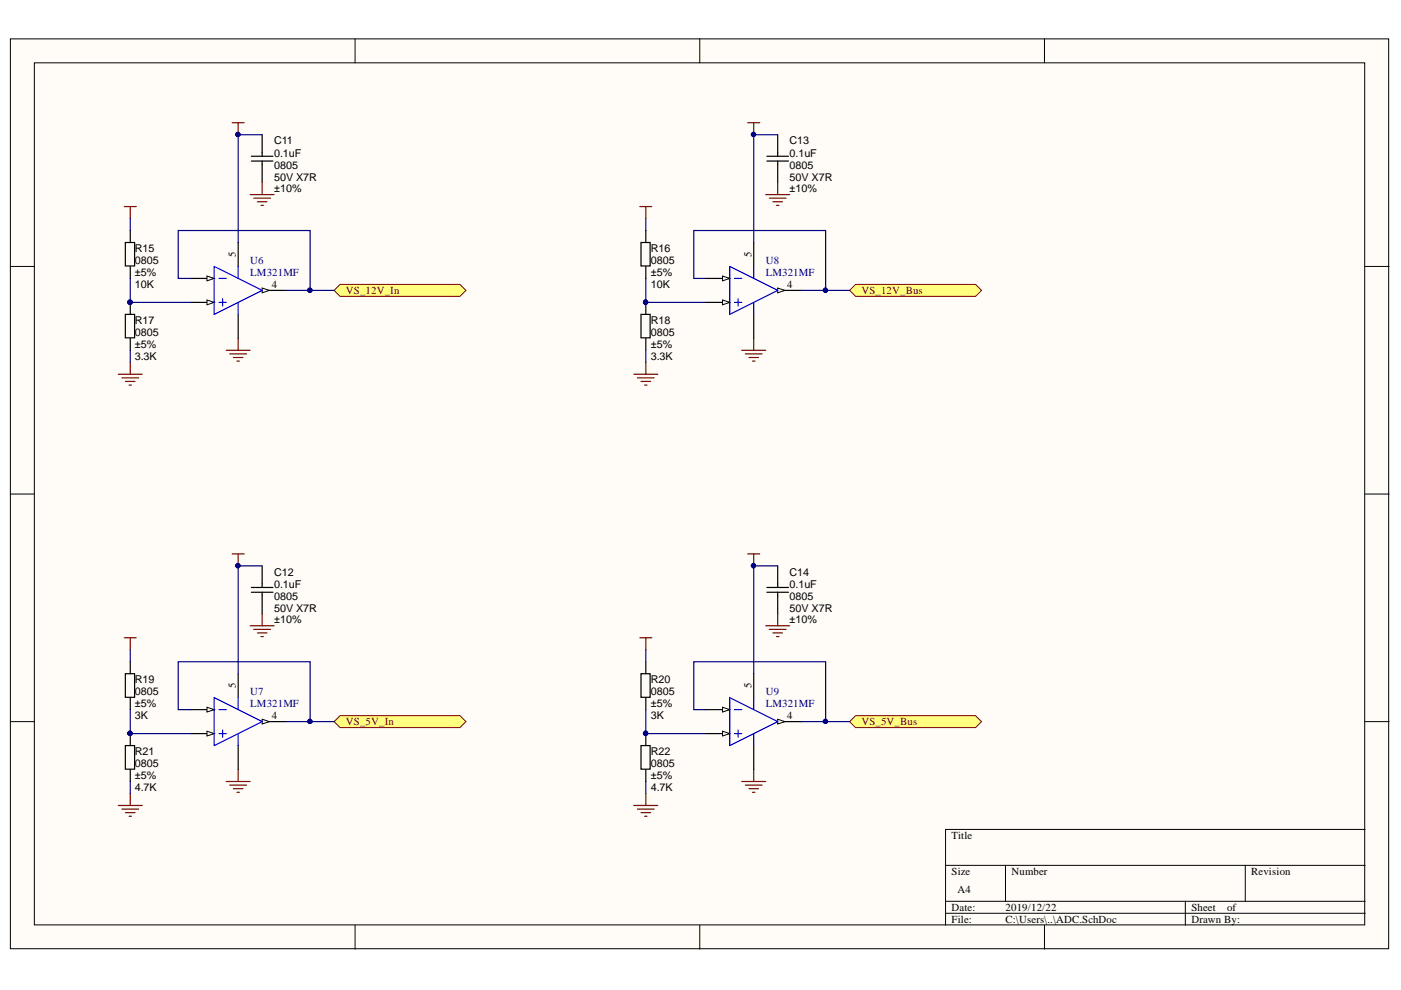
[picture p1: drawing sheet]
<svg xmlns="http://www.w3.org/2000/svg" width="297mm" height="210mm" viewBox="0 0 297 210" stroke-linecap="round" stroke-linejoin="round" font-family="sans-serif">
<g fill="#fffcf8" stroke="#000" stroke-width=".21">
<path d="M2.2 8.2h292.2v193h-292.2z"/>
<path d="M7.3 13.3h282v182.8h-282z"/>
</g>
<g fill="none" stroke="#000" stroke-width=".21">
<path d="M75.3 8.2v5.1M148.4 8.2v5.1M221.4 8.2v5.1M2.2 56.5h5.1M289.4 56.5h5.1M2.2 104.7h5.1M289.4 104.7h5.1M2.2 153h5.1M289.4 153h5.1M289.4 175.9h-88.9v20.3M75.3 196.2v5.1M148.4 196.2v5.1"/>
<path d="M200.5 183.5h88.9M200.5 191.1h88.9M200.5 193.6h88.9M213.2 183.5v7.6M221.4 196.2v5.1M251.3 191.1v5.1M264 183.5v7.6"/>
</g>
<path d="M26.3 43.8h2.6M27.6 43.8v2.5M26.3 135.2h2.6M27.6 135.2v2.6" fill="none" stroke="#800000" stroke-width=".25"/>
<path d="M70.8 61.6l1.3-1.3h25.4l1.3 1.3-1.3 1.2h-25.4z" fill-rule="evenodd" fill="#ffff80" stroke="#800000" stroke-width=".21"/>
<path d="M135.7 43.8h2.5M136.9 43.8v2.5M135.7 135.2h2.5M136.9 135.2v2.6" fill="none" stroke="#800000" stroke-width=".25"/>
<g fill="#ffff80" stroke="#800000" stroke-width=".21">
<path d="M180.1 153l1.3-1.3h25.4l1.3 1.3-1.3 1.3h-25.4z" fill-rule="evenodd"/>
<path d="M180.1 61.6l1.3-1.3h25.4l1.3 1.3-1.3 1.2h-25.4z" fill-rule="evenodd"/>
</g>
<path d="M53.3 34.1h4.6M53.3 33.1h4.6M55.6 28.6v4.5M55.6 34.1v4.6M40.3 64.1h5.1M50.5 66.7v5" fill="none" stroke="#000" stroke-width=".25"/>
<path d="M55.6 38.7v2.6M53 41.3h5.1M53.8 42h3.6M54.6 42.8h2M55.3 43.5h.5M48 74.3h5M48.7 75h3.6M49.5 75.8h2M50.2 76.6h.6M50.5 71.7v2.6" fill="none" stroke="#800000" stroke-width=".25"/>
<path d="M43.9 63.6l1.5 .5-1.5 .5z" fill="#fffcf8"/>
<path d="M43.9 63.6l1.5 .5-1.5 .5z" fill="none" stroke="#000" stroke-width=".21"/>
<path d="M40.3 59h5.1" fill="none" stroke="#000" stroke-width=".25"/>
<path d="M43.9 58.5l1.5 .5-1.5 .5z" fill="#fffcf8"/>
<path d="M43.9 58.5l1.5 .5-1.5 .5z" fill="none" stroke="#000" stroke-width=".21"/>
<path d="M50.5 51.4v5.1M55.6 61.6h5.1" fill="none" stroke="#000" stroke-width=".25"/>
<path d="M55.6 61.1l1.5 .5-1.5 .5z" fill="#fffcf8"/>
<path d="M55.6 61.1l1.5 .5-1.5 .5z" fill="none" stroke="#000" stroke-width=".21"/>
<path d="M45.4 56.5l10.2 5.1-10.2 5.1zM46.4 59h1.6M50.5 56.5v2.5M46.4 64.1h1.6M47.2 63.4v1.5M50.5 64.1v2.6" fill="none" stroke="#00f" stroke-width=".25"/>
<path d="M55.6 120v4.6M53.3 125.6h4.6M53.3 124.6h4.6M55.6 125.6v4.5M40.3 155.5h5.1M50.5 158.1v5.1" fill="none" stroke="#000" stroke-width=".25"/>
<path d="M53 132.7h5.1M53.8 133.4h3.6M54.6 134.2h2M55.3 135h.5M55.6 130.1v2.6M48 165.7h5M48.7 166.5h3.6M49.5 167.2h2M50.2 168h.6M50.5 163.2v2.5" fill="none" stroke="#800000" stroke-width=".25"/>
<path d="M43.9 155l1.5 .5-1.5 .5z" fill="#fffcf8"/>
<path d="M43.9 155l1.5 .5-1.5 .5z" fill="none" stroke="#000" stroke-width=".21"/>
<path d="M40.3 150.5h5.1" fill="none" stroke="#000" stroke-width=".25"/>
<path d="M43.9 150l1.5 .5-1.5 .5z" fill="#fffcf8"/>
<path d="M43.9 150l1.5 .5-1.5 .5z" fill="none" stroke="#000" stroke-width=".21"/>
<path d="M50.5 142.8v5.1M55.6 153h5.1" fill="none" stroke="#000" stroke-width=".25"/>
<path d="M55.6 152.5l1.5 .5-1.5 .5z" fill="#fffcf8"/>
<path d="M55.6 152.5l1.5 .5-1.5 .5z" fill="none" stroke="#000" stroke-width=".21"/>
<path d="M45.4 147.9l10.2 5.1-10.2 5.1zM46.4 150.5h1.6M46.4 155.5h1.6M47.2 154.8v1.5M50.5 147.9v2.6M50.5 155.5v2.6" fill="none" stroke="#00f" stroke-width=".25"/>
<path d="M162.6 34.1h4.6M162.6 33.1h4.6M164.9 28.6v4.5M164.9 34.1v4.6M149.6 64.1h5.1M159.8 66.7v5" fill="none" stroke="#000" stroke-width=".25"/>
<path d="M164.9 38.7v2.6M162.3 41.3h5.1M163.1 42h3.6M163.9 42.8h2M164.6 43.5h.5M157.3 74.3h5M158 75h3.6M158.8 75.8h2M159.5 76.6h.6M159.8 71.7v2.6" fill="none" stroke="#800000" stroke-width=".25"/>
<path d="M153.2 63.6l1.5 .5-1.5 .5z" fill="#fffcf8"/>
<path d="M153.2 63.6l1.5 .5-1.5 .5z" fill="none" stroke="#000" stroke-width=".21"/>
<path d="M149.6 59h5.1" fill="none" stroke="#000" stroke-width=".25"/>
<path d="M153.2 58.5l1.5 .5-1.5 .5z" fill="#fffcf8"/>
<path d="M153.2 58.5l1.5 .5-1.5 .5z" fill="none" stroke="#000" stroke-width=".21"/>
<path d="M159.8 51.4v5.1M164.9 61.6h5.1" fill="none" stroke="#000" stroke-width=".25"/>
<path d="M164.9 61.1l1.5 .5-1.5 .5z" fill="#fffcf8"/>
<path d="M164.9 61.1l1.5 .5-1.5 .5z" fill="none" stroke="#000" stroke-width=".21"/>
<path d="M154.7 56.5l10.2 5.1-10.2 5.1zM155.7 59h1.6M159.8 56.5v2.5M155.7 64.1h1.6M156.5 63.4v1.5M159.8 64.1v2.6" fill="none" stroke="#00f" stroke-width=".25"/>
<path d="M164.9 120v4.6M162.6 125.6h4.6M162.6 124.6h4.6M164.9 125.6v4.5M149.6 155.5h5.1M159.8 158.1v5.1" fill="none" stroke="#000" stroke-width=".25"/>
<path d="M162.3 132.7h5.1M163.1 133.4h3.6M163.9 134.2h2M164.6 135h.5M164.9 130.1v2.6M157.3 165.7h5M158 166.5h3.6M158.8 167.2h2M159.5 168h.6M159.8 163.2v2.5" fill="none" stroke="#800000" stroke-width=".25"/>
<path d="M153.2 155l1.5 .5-1.5 .5z" fill="#fffcf8"/>
<path d="M153.2 155l1.5 .5-1.5 .5z" fill="none" stroke="#000" stroke-width=".21"/>
<path d="M149.6 150.5h5.1" fill="none" stroke="#000" stroke-width=".25"/>
<path d="M153.2 150l1.5 .5-1.5 .5z" fill="#fffcf8"/>
<path d="M153.2 150l1.5 .5-1.5 .5z" fill="none" stroke="#000" stroke-width=".21"/>
<path d="M159.8 142.8v5.1M164.9 153h5.1" fill="none" stroke="#000" stroke-width=".25"/>
<path d="M164.9 152.5l1.5 .5-1.5 .5z" fill="#fffcf8"/>
<path d="M164.9 152.5l1.5 .5-1.5 .5z" fill="none" stroke="#000" stroke-width=".21"/>
<path d="M154.7 147.9l10.2 5.1-10.2 5.1zM155.7 150.5h1.6M155.7 155.5h1.6M156.5 154.8v1.5M159.8 147.9v2.6M159.8 155.5v2.6" fill="none" stroke="#00f" stroke-width=".25"/>
<path d="M70.8 153l1.3-1.3h25.4l1.3 1.3-1.3 1.3h-25.4z" fill-rule="evenodd" fill="#ffff80" stroke="#800000" stroke-width=".21"/>
<g fill="none" stroke="#000" stroke-width=".25">
<path d="M26.6 51.4h1.9v5h-1.9zM27.6 48.9v2.5M27.6 56.5v2.5M135.9 51.4h1.9v5h-1.9zM136.9 48.9v2.5M136.9 56.5v2.5M26.6 66.7h1.9v4.9h-1.9zM27.6 64.1v2.6M27.6 71.7v2.6M135.9 66.7h1.9v4.9h-1.9zM136.9 64.1v2.6M136.9 71.7v2.6"/>
<path d="M26.6 142.8h1.9v5h-1.9zM26.6 158.1h1.9v5h-1.9zM27.6 140.3v2.5M27.6 147.9v2.6M27.6 155.5v2.6M135.9 142.8h1.9v5h-1.9zM135.9 158.1h1.9v5h-1.9zM136.9 140.3v2.5M136.9 147.9v2.6M136.9 155.5v2.6M27.6 163.2v2.5M136.9 163.2v2.5"/>
</g>
<g fill="#000080" stroke="#000080" stroke-width=".21">
<circle cx="27.6" cy="64.1" r=".47"/>
<circle cx="136.9" cy="64.1" r=".46"/>
<circle cx="136.9" cy="155.5" r=".46"/>
<circle cx="27.6" cy="155.5" r=".46"/>
<circle cx="50.4" cy="28.5" r=".46"/>
<circle cx="65.7" cy="61.5" r=".46"/>
<circle cx="50.4" cy="119.9" r=".46"/>
<circle cx="65.7" cy="153" r=".46"/>
<circle cx="159.8" cy="28.5" r=".46"/>
<circle cx="175" cy="61.5" r=".46"/>
<circle cx="159.8" cy="119.9" r=".46"/>
<circle cx="175" cy="153" r=".46"/>
</g>
<g fill="none" stroke="#800000" stroke-width=".25">
<path d="M49.2 26h2.6M50.5 26v2.6M158.5 26h2.6M159.8 26v2.6M25.1 79.4h5.1M27.6 76.8v2.6M134.4 79.4h5.1M136.9 76.8v2.6M25.8 80.1h3.6M26.6 80.9h2M27.4 81.6h.5M135.1 80.1h3.6"/>
<path d="M135.9 80.9h2M136.7 81.6h.5M49.2 117.4h2.6M50.5 117.4v2.6M158.5 117.4h2.6M159.8 117.4v2.6M25.1 170.8h5.1M25.8 171.5h3.6M26.6 172.3h2M27.4 173.1h.5M27.6 168.2v2.6M134.4 170.8h5.1"/>
<path d="M135.1 171.5h3.6M135.9 172.3h2M136.7 173.1h.5M136.9 168.2v2.6"/>
</g>
<g fill="none" stroke="#000080" stroke-width=".25">
<path d="M55.6 28.6h-5.1v22.8M164.9 28.6h-5.1v22.8M27.6 59v5.1h12.7M27.6 46.3v2.6M40.3 59h-2.5v-10.1h27.9v12.7h-5M136.9 59v5.1h12.7M136.9 46.3v2.6M149.6 59h-2.5v-10.1h28v12.7h-5.1M27.6 74.3v2.5M65.7 61.6h5.1M136.9 74.3v2.5M175.1 61.6h5"/>
<path d="M55.6 120h-5.1v22.8M164.9 120h-5.1v22.8M27.6 137.8v2.5M136.9 137.8v2.5M27.6 150.5v5h12.7M40.3 150.5h-2.5v-10.2h27.9v12.7h-5M65.7 153h5.1M136.9 150.5v5h12.7M149.6 150.5h-2.5v-10.2h28v12.7h-5.1M175.1 153h5M27.6 165.7v2.5M136.9 165.7v2.5"/>
</g>
<g font-size="2.3">
<text x="58.1" y="35.7">0805</text>
<text x="58.1" y="33.2">0.1uF</text>
<text x="58.1" y="30.6">C11</text>
<text x="167.4" y="35.7">0805</text>
<text x="167.4" y="33.2">0.1uF</text>
<text x="167.4" y="30.6">C13</text>
<text x="58.1" y="40.8">±10%</text>
<text x="58.1" y="38.3">50V X7R</text>
<text x="167.4" y="40.8">±10%</text>
<text x="167.4" y="38.3">50V X7R</text>
<text x="28.6" y="53.5">R15</text>
<text x="138" y="53.5">R16</text>
<text x="28.6" y="56">0805</text>
<text x="28.6" y="58.6">±5%</text>
<text x="50" y="54.5" transform="rotate(-90 50 54.5)">5</text>
<text x="138" y="56">0805</text>
<text x="138" y="58.6">±5%</text>
<text x="159.3" y="54.5" transform="rotate(-90 159.3 54.5)">5</text>
<text x="28.6" y="61.1">10K</text>
<text x="57.6" y="61.1">4</text>
<text x="138" y="61.1">10K</text>
<text x="166.9" y="61.1">4</text>
<text x="28.6" y="71.2">0805</text>
<text x="28.6" y="68.7">R17</text>
<text x="138" y="71.2">0805</text>
<text x="138" y="68.7">R18</text>
<text x="28.6" y="73.8">±5%</text>
<text x="28.6" y="76.3">3.3K</text>
<text x="138" y="73.8">±5%</text>
<text x="138" y="76.3">3.3K</text>
<text x="58.1" y="124.6">0.1uF</text>
<text x="58.1" y="122">C12</text>
<text x="167.4" y="124.6">0.1uF</text>
<text x="167.4" y="122">C14</text>
<text x="58.1" y="127.1">0805</text>
<text x="58.1" y="129.7">50V X7R</text>
<text x="167.4" y="127.1">0805</text>
<text x="167.4" y="129.7">50V X7R</text>
<text x="58.1" y="132.2">±10%</text>
<text x="167.4" y="132.2">±10%</text>
<text x="28.6" y="147.4">0805</text>
<text x="28.6" y="149.9">±5%</text>
<text x="28.6" y="144.9">R19</text>
<text x="50" y="145.9" transform="rotate(-90 50 145.9)">5</text>
<text x="138" y="147.4">0805</text>
<text x="138" y="149.9">±5%</text>
<text x="138" y="144.9">R20</text>
<text x="159.3" y="145.9" transform="rotate(-90 159.3 145.9)">5</text>
<text x="28.6" y="152.5">3K</text>
<text x="57.6" y="152.5">4</text>
<text x="138" y="152.5">3K</text>
<text x="166.9" y="152.5">4</text>
<text x="28.6" y="160.2">R21</text>
<text x="138" y="160.2">R22</text>
<text x="28.6" y="162.7">0805</text>
<text x="28.6" y="165.2">±5%</text>
<text x="28.6" y="167.8">4.7K</text>
<text x="138" y="162.7">0805</text>
<text x="138" y="165.2">±5%</text>
<text x="138" y="167.8">4.7K</text>
<text x="201.8" y="177.9">Title</text>
<text x="201.8" y="185.5">Size</text>
<text x="214.5" y="185.5">Number</text>
<text x="265.3" y="185.5">Revision</text>
<text x="203" y="189.3">A4</text>
<text x="201.8" y="193.1">Date:</text>
<text x="201.8" y="195.7">File:</text>
<text x="213.2" y="193.1">2019/12/22</text>
<text x="213.2" y="195.7">C:\Users\..\ADC.SchDoc</text>
<text x="252.6" y="193.1">Sheet</text>
<text x="252.6" y="195.7">Drawn By:</text>
<text x="260.2" y="193.1">of</text>
</g>
<g font-size="2.3" fill="#000080">
<text x="53" y="56">U6</text>
<text x="53" y="58.6">LM321MF</text>
<text x="162.3" y="56">U8</text>
<text x="162.3" y="58.6">LM321MF</text>
<text x="53" y="147.4">U7</text>
<text x="53" y="149.9">LM321MF</text>
<text x="162.3" y="147.4">U9</text>
<text x="162.3" y="149.9">LM321MF</text>
</g>
<g font-size="2.3" fill="#800000">
<text x="73.3" y="62.4">VS_12V_In</text>
<text x="182.7" y="62.4">VS_12V_Bus</text>
<text x="73.3" y="153.7">VS_5V_In</text>
<text x="182.7" y="153.7">VS_5V_Bus</text>
</g>
</svg>
